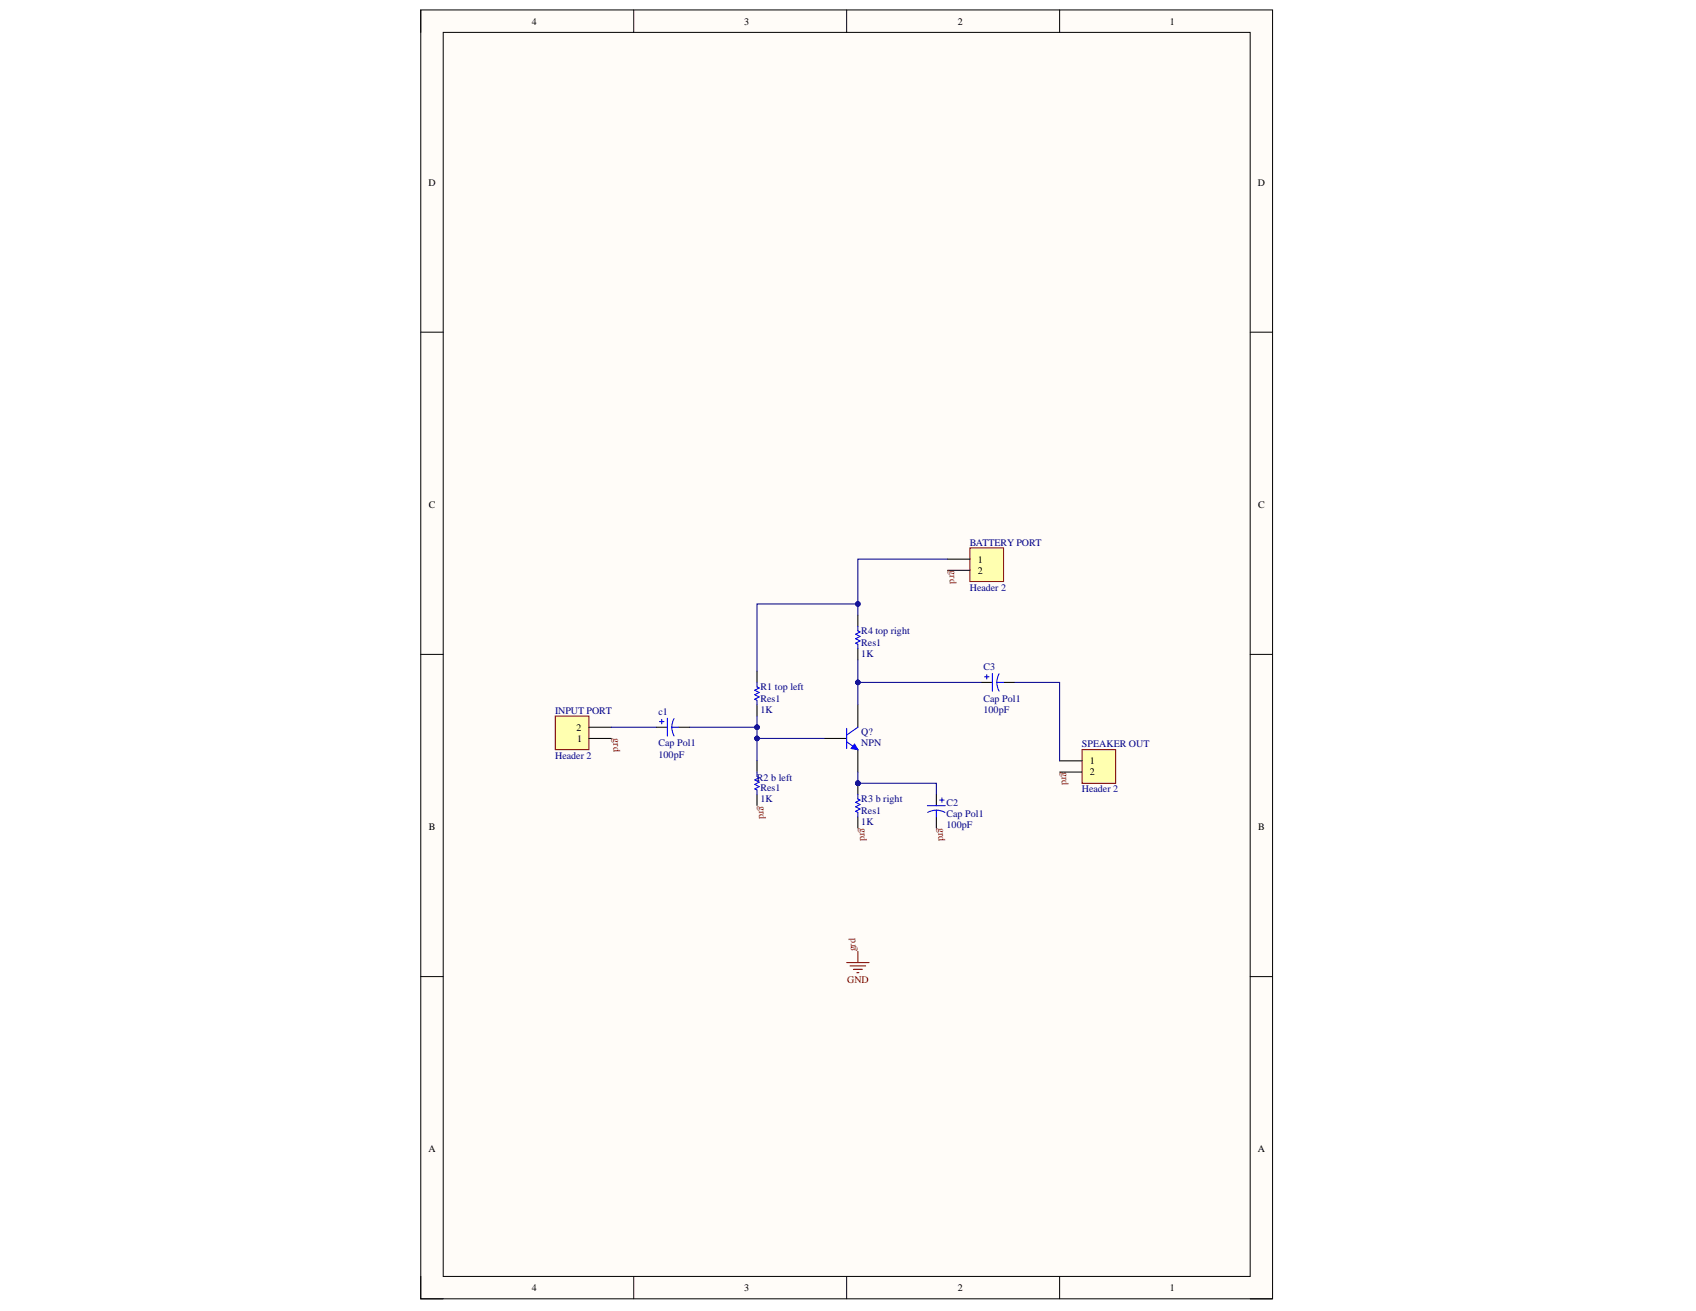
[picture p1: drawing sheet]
<svg xmlns="http://www.w3.org/2000/svg" width="279mm" height="216mm" viewBox="0 0 279 216" stroke-linecap="round" stroke-linejoin="round" font-family="sans-serif">
<path d="M69.3 1.6h140.3v212.3h-140.3z" fill-rule="evenodd" fill="#fffcf8"/>
<path d="M69.3 1.6h140.3v212.3h-140.3z" fill="none" stroke="#000" stroke-width=".16"/>
<path d="M73 5.3h133v204.9h-133z" fill-rule="evenodd" fill="#fffcf8"/>
<g fill="none" stroke="#000" stroke-width=".16">
<path d="M69.3 1.6v3.7M73 5.3h133v204.9h-133zM104.4 1.6v3.7M139.5 1.6v3.7M174.6 1.6v3.7M69.3 54.7h3.7M206 54.7h3.6M69.3 107.8h3.7M206 107.8h3.6M69.3 160.8h3.7M206 160.8h3.6M69.3 210.2v3.7h3.7"/>
<path d="M104.4 210.2v3.7M139.5 210.2v3.7M174.6 210.2v3.7M206 213.9h3.6"/>
</g>
<path d="M91.5 117.9h5.5v5.6h-5.5z" fill-rule="evenodd" fill="#ffffb0"/>
<path d="M91.5 117.9h5.5v5.6h-5.5z" fill="none" stroke="#800000" stroke-width=".16"/>
<path d="M97 119.8h3.7M141.3 116.1v3.7M97 121.6h3.7M135.8 121.6h3.7M141.3 123.5v3.6" fill="none" stroke="#000" stroke-width=".17"/>
<path d="M139.5 119.9v3.4M141.3 119.8l-1.8 1.3M139.5 122.2l1.8 1.3" fill="none" stroke="#00f" stroke-width=".17"/>
<path d="M140.8 122.5l.5 1-1.1-.2z" fill="#00f"/>
<path d="M140.8 122.5l.5 1-1.1-.2z" fill="none" stroke="#00f" stroke-width=".16"/>
<path d="M159.8 90.2h5.5v5.6h-5.5z" fill-rule="evenodd" fill="#ffffb0"/>
<path d="M159.8 90.2h5.5v5.6h-5.5z" fill="none" stroke="#800000" stroke-width=".16"/>
<path d="M156.1 92.1h3.7M156.1 93.9h3.7" fill="none" stroke="#000" stroke-width=".17"/>
<path d="M178.3 123.5h5.5v5.5h-5.5z" fill-rule="evenodd" fill="#ffffb0"/>
<path d="M178.3 123.5h5.5v5.5h-5.5z" fill="none" stroke="#800000" stroke-width=".16"/>
<g fill="none" stroke="#000" stroke-width=".17">
<path d="M108.1 119.8h1.8M111.8 119.8h1.8M124.7 110.5v1.9M124.7 116.1v1.8M141.3 101.3v1.9M141.3 106.8v1.9M161.6 112.4h1.9M165.3 112.4h1.9M124.7 125.3v1.8M124.7 130.8v1.9M141.3 134.5v1.9M154.3 130.8v1.9"/>
<path d="M154.3 134.5v1.9M174.6 125.3h3.7M174.6 127.1h3.7"/>
</g>
<g fill="none" stroke="#00f" stroke-width=".17">
<path d="M108.6 118.8h.8M109 118.5v.7M109.9 118.3v2.9M110.7 119.8l.1 .7 .2 .7M110.7 119.8h1.1M111 118.3l-.2 .7-.1 .8M124.7 112.4v.7l.4 .2-.8 .4 .8 .3-.8 .4 .8 .4-.8 .3 .4 .2v.8M141.3 103.2v.7l.4 .2-.7 .3 .7 .4-.7 .4 .7 .4-.7 .3 .3 .2v.7M162.2 111.5h.7M162.6 111.1v.7M163.5 110.9v3M164.2 112.4l.1 .7 .3 .7"/>
<path d="M164.2 112.4h1.1M164.6 111l-.3 .6-.1 .8M124.7 127.1v.8l.4 .2-.8 .3 .8 .4-.8 .4 .8 .3-.8 .4 .4 .2v.7M141.3 131.6l.4 .2-.7 .3 .7 .4-.7 .4 .7 .3-.7 .4 .3 .2v.7M152.8 132.7h2.9M154.3 133.4l.7 .1 .7 .3M154.3 133.4l-.8 .1-.7 .3M154.3 133.4v1.1M154.8 131.8h.7M155.2 131.4v.7"/>
</g>
<path d="M139.5 158.5h3.7M140 159.1h2.6M140.6 159.6h1.5M141.3 156.7v1.8M141.1 160.2h.4" fill="none" stroke="#800000" stroke-width=".17"/>
<path d="M100.7 119.8h7.4M141.3 101.3v-1.8h-16.6v11" fill="none" stroke="#000080" stroke-width=".17"/>
<circle cx="141.3" cy="99.5" r=".37" fill="#000080"/>
<circle cx="141.3" cy="99.5" r=".37" fill="none" stroke="#000080" stroke-width=".16"/>
<path d="M156.1 92.1h-14.8v7.4" fill="none" stroke="#000080" stroke-width=".17"/>
<circle cx="141.3" cy="99.5" r=".37" fill="#000080"/>
<circle cx="141.3" cy="99.5" r=".37" fill="none" stroke="#000080" stroke-width=".16"/>
<path d="M124.7 117.9v1.9M167.2 112.4h7.4v12.9" fill="none" stroke="#000080" stroke-width=".17"/>
<circle cx="124.7" cy="119.8" r=".37" fill="#000080"/>
<circle cx="124.7" cy="119.8" r=".37" fill="none" stroke="#000080" stroke-width=".16"/>
<path d="M141.3 108.7v3.7h20.3M141.3 129h13v1.8" fill="none" stroke="#000080" stroke-width=".17"/>
<circle cx="141.3" cy="112.4" r=".37" fill="#000080"/>
<circle cx="141.3" cy="112.4" r=".37" fill="none" stroke="#000080" stroke-width=".16"/>
<path d="M124.7 121.6h11.1" fill="none" stroke="#000080" stroke-width=".17"/>
<circle cx="124.7" cy="121.6" r=".37" fill="#000080"/>
<circle cx="124.7" cy="121.6" r=".37" fill="none" stroke="#000080" stroke-width=".16"/>
<path d="M113.6 119.8h11.1v5.5" fill="none" stroke="#000080" stroke-width=".17"/>
<circle cx="124.7" cy="119.8" r=".37" fill="#000080"/>
<circle cx="124.7" cy="119.8" r=".37" fill="none" stroke="#000080" stroke-width=".16"/>
<circle cx="124.7" cy="121.6" r=".37" fill="#000080"/>
<circle cx="124.7" cy="121.6" r=".37" fill="none" stroke="#000080" stroke-width=".16"/>
<path d="M141.3 112.4v3.7M141.3 127.1v1.9" fill="none" stroke="#000080" stroke-width=".17"/>
<circle cx="141.3" cy="112.4" r=".37" fill="#000080"/>
<circle cx="141.3" cy="112.4" r=".37" fill="none" stroke="#000080" stroke-width=".16"/>
<text font-size="2.5" fill="#000080" x="141.1" y="130.5">PIR3 b right02</text>
<g font-size="1.6">
<text x="87.6" y="4.1">4</text>
<text x="122.6" y="4.1">3</text>
<text x="157.8" y="4.1">2</text>
<text x="192.7" y="4.1">1</text>
<text x="70.6" y="30.6">D</text>
<text x="207.2" y="30.6">D</text>
<text x="70.6" y="83.7">C</text>
<text x="207.3" y="83.7">C</text>
<text x="161.1" y="92.7">1</text>
<text x="161.1" y="94.5">2</text>
<text x="95" y="120.3">2</text>
<text x="95.1" y="122.2">1</text>
<text x="179.5" y="125.9">1</text>
<text x="179.5" y="127.7">2</text>
<text x="70.7" y="136.7">B</text>
<text x="207.3" y="136.7">B</text>
<text x="70.6" y="189.8">A</text>
<text x="207.2" y="189.8">A</text>
<text x="87.6" y="212.6">4</text>
<text x="122.6" y="212.6">3</text>
<text x="157.8" y="212.6">2</text>
<text x="192.7" y="212.6">1</text>
</g>
<g font-size="1.6" fill="#000080">
<text x="159.8" y="89.9">BATTERY PORT</text>
<text x="159.8" y="97.3">Header 2</text>
<text x="141.9" y="104.5">R4 top right</text>
<text x="141.9" y="106.3">Res1</text>
<text x="125.3" y="113.7">R1 top left</text>
<text x="141.9" y="108.1">1K</text>
<text x="162" y="110.4">C3</text>
<text x="91.5" y="117.6">INPUT PORT</text>
<text x="108.5" y="117.7">c1</text>
<text x="125.3" y="117.4">1K</text>
<text x="125.3" y="115.5">Res1</text>
<text x="162" y="117.4">100pF</text>
<text x="162" y="115.5">Cap Pol1</text>
<text x="91.5" y="125">Header 2</text>
<text x="108.5" y="124.8">100pF</text>
<text x="108.5" y="122.9">Cap Pol1</text>
<text x="141.9" y="121.1">Q?</text>
<text x="141.9" y="122.9">NPN</text>
<text x="178.2" y="123.1">SPEAKER OUT</text>
<text x="124.7" y="128.6">R2 b left</text>
<text x="125.3" y="130.3">Res1</text>
<text x="178.2" y="130.5">Header 2</text>
<text x="125.3" y="132.1">1K</text>
<text x="141.9" y="135.9">1K</text>
<text x="141.9" y="132.1">R3 b right</text>
<text x="141.9" y="134">Res1</text>
<text x="155.9" y="136.4">100pF</text>
<text x="155.9" y="132.7">C2</text>
<text x="155.9" y="134.5">Cap Pol1</text>
</g>
<g font-size="1.6" fill="#800000">
<text x="156.5" y="93.9" transform="rotate(90 156.5 93.9)">grd</text>
<text x="101.1" y="121.6" transform="rotate(90 101.1 121.6)">grd</text>
<text x="174.9" y="127.1" transform="rotate(90 174.9 127.1)">grd</text>
<text x="125.1" y="132.7" transform="rotate(90 125.1 132.7)">grd</text>
<text x="141.7" y="136.4" transform="rotate(90 141.7 136.4)">grd</text>
<text x="154.6" y="136.4" transform="rotate(90 154.6 136.4)">grd</text>
<text x="139.6" y="161.9">GND</text>
<text x="141" y="156.7" transform="rotate(-90 141 156.7)">grd</text>
</g>
</svg>
